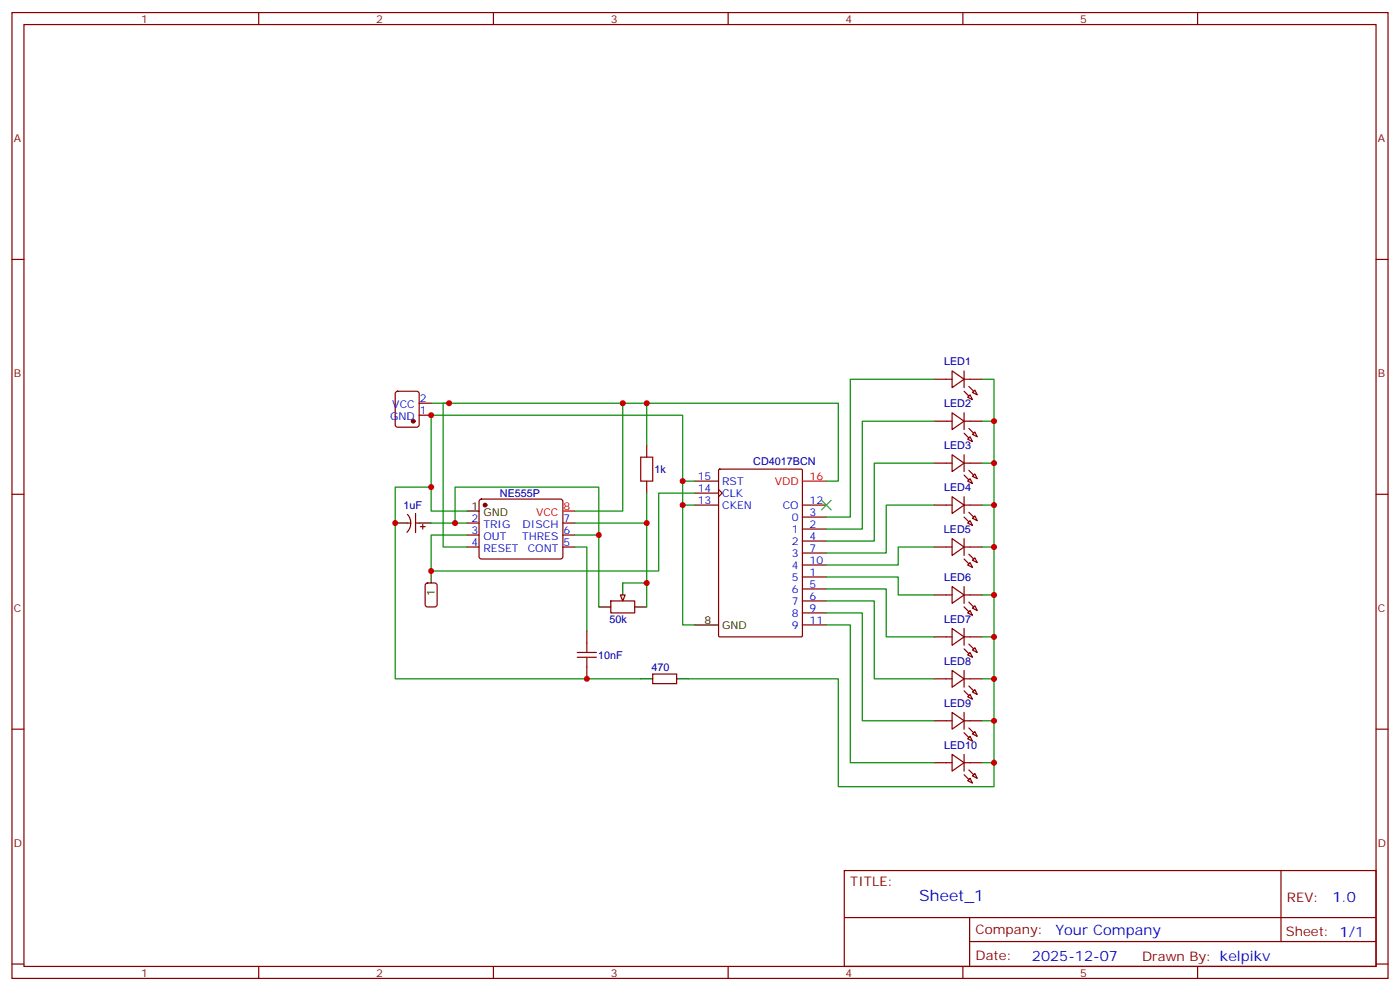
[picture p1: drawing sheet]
<svg xmlns="http://www.w3.org/2000/svg" width="412mm" height="292mm" viewBox="0 0 412 292" stroke-linecap="round" stroke-linejoin="round" font-family="sans-serif">
<g fill="none" stroke="#870000" stroke-width=".35">
<path d="M3.5 3.7h405.4v284.3h-405.4zM7.1 7.2h398.2v277.3h-398.2zM76.2 3.7v3.5M145.3 3.7v3.5M214.5 3.7v3.5M283.6 3.7v3.5M352.8 3.7v3.5M3.5 76.4h3.6M405.3 76.4h3.6M116.7 115.4l.4-.2h5.7l.6 .4 .1 9.5-.5 .6-5.9 .1-.6-.5-.1-9.4zM123.5 118.7h3.5M123.5 122.2h3.5"/>
<path d="M190.5 131.1v3.5M3.5 145.5h3.6M119.9 154h1.1M120 151.5a3.8 3.8 0 0 1-.1 5.2M122.4 154h1.1M122.4 151.2v5.6M123.8 155h1.4M124.5 154.3v1.5M137.6 154h3.5M137.6 157.5h3.5M141.3 147.1l.5-.2h23.3l.5 .2 .2 .5-.1 16.5-.6 .5-23.6-.1-.4-.6v-16.3zM165.8 154h3.5"/>
<path d="M165.8 157.5h3.5M190.5 141.6v3.6M405.3 145.5h3.6M125.5 171.8l.4-.2h2.2l.6 .5 .1 5.9-.5 .6-2.4 .1-.6-.5-.1-5.9zM137.6 161h3.5M165.8 161h3.5M179.9 176.9h7.1v3.5h-7.1zM172.9 185.7v3.6M172.9 196.3v3.5M192.3 198.4h7v2.9h-7zM3.5 214.7h3.6M405.3 214.7h3.6"/>
<path d="M248.7 256.3h156.6v28.2h-156.6zM377.3 256.3v20.9M248.7 270.1h156.5M285.6 277.2h119.6M285.6 270.1v14.2M3.5 283.8h3.6M76.2 284.5v3.5M145.3 284.5v3.5M214.5 284.5v3.5M283.6 284.5v3.5M352.8 284.5v3.5M405.3 283.8h3.6"/>
</g>
<g fill="#870000" stroke="#870000" stroke-width=".35">
<circle cx="142.9" cy="148.7" r=".53"/>
<circle cx="121.7" cy="124" r=".53"/>
</g>
<path d="M116.4 154h3.5M123.5 154h3.5M137.6 150.5h3.5M127 168.1v3.5M176.4 178.7h3.5M183.4 171.6v3.6M187 178.7h3.5M188.7 199.8h3.6M199.3 199.8h3.5" fill="none" stroke="#000" stroke-width=".35"/>
<path d="M165.8 150.5h3.5" fill="none" stroke="#f00" stroke-width=".35"/>
<path d="M188.7 134.6h3.6v7h-3.6zM170 193.5h5.7M170 192.1h5.7M172.9 189.3v2.8M172.9 193.5v2.8" fill="none" stroke="#a10000" stroke-width=".35"/>
<path d="M182.7 175.2h1.4l-.7 1.7z" fill="#f0f0f0" stroke="#870000" stroke-width=".35"/>
<g fill="none" stroke="#870000" stroke-width=".35">
<path d="M275.2 111.7h5.3M280.5 109.2l3.5 2.5-3.5 2.4zM284 111.7h5.3M284 109.2v4.9M285 116.9l.8-.7 .7 1.5zM286.5 115.5l.7-.7 .7 1.4zM211.7 138.3l.3-.2h24l.3 .2 .1 48.8-.2 .4h-24.2l-.3-.2zM275.2 124h5.3M275.2 136.3h5.3M280.5 121.5l3.5 2.5-3.5 2.5zM280.5 133.9l3.5 2.4-3.5 2.5zM284 121.5v5"/>
<path d="M284 133.9v4.9M284 124h5.3M284 136.3h5.3M285 129.3l.8-.7 .7 1.4zM286.5 127.9l.7-.7 .7 1.4zM204.6 148.7h7.1M204.6 141.6h7.1M204.6 145.2h7.1M211.7 144.1l1 1.1-1 1M236.4 148.7h7M236.4 155.8h7M236.4 152.2h7"/>
<path d="M236.4 159.3h7M275.2 148.7h5.3M280.5 146.2l3.5 2.5-3.5 2.5zM280.5 158.6l3.5 2.4-3.5 2.5zM284 146.2v5M284 158.6v4.9M284 148.7h5.3M285 141.6l.8-.7 .7 1.4zM285 154l.8-.7 .7 1.4zM286.5 140.2l.7-.7 .7 1.4zM286.5 152.6l.7-.7 .7 1.4zM236.4 169.9h7"/>
<path d="M236.4 173.4h7M236.4 176.9h7M236.4 162.8h7M236.4 166.3h7M275.2 161h5.3M275.2 175.2h5.3M280.5 172.7l3.5 2.5-3.5 2.4zM284 172.7v4.9M284 161h5.3M284 175.2h5.3M285 166.3l.8-.7 .7 1.4zM286.5 164.9l.7-.7 .7 1.4z"/>
<path d="M286.5 179l.7-.7 .7 1.4zM236.4 180.4h7M236.4 184h7M275.2 187.5h5.3M275.2 199.8h5.3M280.5 185l3.5 2.5-3.5 2.5zM280.5 197.4l3.5 2.4-3.5 2.5zM284 185v5M284 197.4v4.9M284 187.5h5.3M284 199.8h5.3M285 180.4l.8-.7 .7 1.5z"/>
<path d="M285 192.8l.8-.7 .7 1.4zM286.5 191.4l.7-.7 .7 1.4zM275.2 212.2h5.3M280.5 209.7l3.5 2.5-3.5 2.5zM284 209.7v5M284 212.2h5.3M285 205.1l.8-.7 .7 1.4zM285 217.5l.8-.7 .7 1.4zM286.5 203.7l.7-.7 .7 1.4zM286.5 216.1l.7-.7 .7 1.4zM275.2 224.5h5.3M280.5 222.1l3.5 2.4-3.5 2.5z"/>
<path d="M284 222.1v4.9M284 224.5h5.3M285 229.8l.8-.7 .7 1.4zM286.5 228.4l.7-.7 .7 1.4z"/>
</g>
<g fill="#870000" stroke="#870000" stroke-width=".35">
<path d="M285.4 113.8l1.4 1.4z"/>
<path d="M284 115.2l1.4 1.4z"/>
<path d="M285.4 126.1l1.4 1.4z"/>
<path d="M284 127.5l1.4 1.4z"/>
<path d="M285.4 138.5l1.4 1.4z"/>
<path d="M284 139.9l1.4 1.4z"/>
<path d="M285.4 150.8l1.4 1.4z"/>
<path d="M284 152.2l1.4 1.4z"/>
<path d="M285.4 163.2l1.4 1.4z"/>
<path d="M284 164.6l1.4 1.4z"/>
<path d="M285.4 177.3l1.4 1.4z"/>
<path d="M284 178.7l1.4 1.4z"/>
<path d="M285.4 189.6l1.4 1.4z"/>
<path d="M284 191l1.4 1.4z"/>
<path d="M285.4 202l1.4 1.4z"/>
<path d="M284 203.4l1.4 1.4z"/>
<path d="M285.4 214.3l1.4 1.4z"/>
<path d="M284 215.7l1.4 1.4z"/>
<path d="M285.4 226.7l1.4 1.4z"/>
<path d="M284 228.1l1.4 1.4z"/>
</g>
<path d="M204.6 184h7.1" fill="none" stroke="#000" stroke-width=".35"/>
<path d="M236.4 141.6h7" fill="none" stroke="#f00" stroke-width=".35"/>
<g fill="none" stroke="#008700" stroke-width=".35">
<path d="M127 118.7h119.9v22.9h-3.5M132.3 118.7h-1.8v42.3h7.1M183.4 118.7v31.8h-14.1M190.5 118.7v12.4M275.2 111.7h-24.7v40.5h-7.1M289.3 111.7h3.5v119.9h-45.9v-31.8h-44.1M275.2 124h-21.2v31.8h-10.6M275.2 136.3h-17.7v23h-14.1M289.3 124h3.5M289.3 136.3h3.5M127 143.4h-10.6v56.4h72.3M127 154h7.1"/>
<path d="M137.6 154h-3.5v-10.6h42.3v14.1M169.3 157.5h7.1v21.2M169.3 154h21.2M190.5 145.2v33.5M201.1 141.6v7.1h3.5M201.1 148.7v35.3h3.5M204.6 141.6h-3.5v-19.4h-74.1v28.3h10.6M204.6 145.2h-10.6v22.9h-67v-10.6h10.6M275.2 148.7h-14.1v14.1h-17.7M289.3 148.7h3.5M169.3 161h3.6v24.7M183.4 171.6h7.1"/>
<path d="M243.4 176.9h14.1v22.9h17.7M243.4 173.4h17.7v14.1h14.1M243.4 169.9h21.2v5.3h10.6M275.2 161h-10.6v5.3h-21.2M289.3 161h3.5M289.3 175.2h3.5M243.4 184h7.1v40.5h24.7M243.4 180.4h10.6v31.8h21.2M289.3 187.5h3.5M289.3 199.8h3.5M289.3 212.2h3.5M289.3 224.5h3.5"/>
</g>
<path d="M242 147.3l2.8 2.8M244.8 147.3l-2.8 2.8" fill="none" stroke="#3c3" stroke-width=".35"/>
<g fill="#c00">
<circle cx="201.1" cy="141.6" r=".88"/>
<circle cx="190.5" cy="118.7" r=".88"/>
<circle cx="127" cy="122.2" r=".88"/>
<circle cx="132.3" cy="118.7" r=".88"/>
<circle cx="292.8" cy="124" r=".88"/>
<circle cx="292.8" cy="136.3" r=".88"/>
<circle cx="292.8" cy="148.7" r=".88"/>
<circle cx="292.8" cy="161" r=".88"/>
<circle cx="292.8" cy="175.2" r=".88"/>
<circle cx="292.8" cy="187.5" r=".88"/>
<circle cx="292.8" cy="199.8" r=".88"/>
<circle cx="134.1" cy="154" r=".88"/>
<circle cx="127" cy="143.4" r=".88"/>
<circle cx="116.4" cy="154" r=".88"/>
<circle cx="172.9" cy="199.8" r=".88"/>
<circle cx="176.4" cy="157.5" r=".88"/>
<circle cx="190.5" cy="154" r=".88"/>
<circle cx="190.5" cy="171.6" r=".88"/>
<circle cx="201.1" cy="148.7" r=".88"/>
<circle cx="127" cy="168.1" r=".88"/>
<circle cx="183.4" cy="118.7" r=".88"/>
<circle cx="292.8" cy="224.5" r=".88"/>
<circle cx="292.8" cy="212.2" r=".88"/>
</g>
<text font-size="4.6" fill="#00f" x="270.8" y="265.3">Sheet_1</text>
<g font-size="4.2" fill="#00f">
<text x="392.5" y="265.6">1.0</text>
<text x="310.9" y="275.1">Your Company</text>
<text x="304" y="282.9">2025-12-07</text>
</g>
<g font-size="3.9" fill="#800">
<text x="250.5" y="260.9">TITLE:</text>
<text x="379.1" y="265.6">REV:</text>
<text x="287.4" y="275.1">Company:</text>
<text x="378.7" y="275.7">Sheet: 1/1</text>
<text x="287.4" y="282.8">Date:</text>
<text x="336.4" y="282.8">Drawn By: kelpikv</text>
</g>
<g font-size="3.2" fill="#800">
<text x="41.6" y="6.7">1</text>
<text x="110.8" y="6.7">2</text>
<text x="179.9" y="6.7">3</text>
<text x="249.1" y="6.7">4</text>
<text x="318.2" y="6.7">5</text>
<text x="4.1" y="41.8">A</text>
<text x="405.9" y="41.8">A</text>
<text x="4.1" y="110.9">B</text>
<text x="405.9" y="110.9">B</text>
<text x="4.1" y="180.1">C</text>
<text x="405.9" y="180.1">C</text>
<text x="4.1" y="249.2">D</text>
<text x="405.9" y="249.2">D</text>
<text x="41.6" y="287.5">1</text>
<text x="110.8" y="287.5">2</text>
<text x="179.9" y="287.5">3</text>
<text x="249.1" y="287.5">4</text>
<text x="318.2" y="287.5">5</text>
</g>
<g font-size="3.2" fill="#000080">
<text x="278.1" y="107.5">LED1</text>
<text x="278.1" y="119.9">LED2</text>
<text x="221.9" y="137">CD4017BCN</text>
<text x="278.1" y="132.2">LED3</text>
<text x="192.8" y="139.3">1k</text>
<text x="118.9" y="149.8">1uF</text>
<text x="147.3" y="146.3">NE555P</text>
<text x="278.1" y="144.6">LED4</text>
<text x="278.1" y="156.9">LED5</text>
<text x="278.1" y="171">LED6</text>
<text x="179.6" y="183.4">50k</text>
<text x="278.1" y="183.4">LED7</text>
<text x="176.2" y="193.9">10nF</text>
<text x="191.9" y="197.5">470</text>
<text x="278.1" y="195.7">LED8</text>
<text x="278.1" y="208.1">LED9</text>
<text x="278.1" y="220.4">LED10</text>
</g>
<g font-size="3.2" fill="#00f">
<text x="123.6" y="118.4">2</text>
<text x="114.9" y="123.6">GND</text>
<text x="115.6" y="120.1">VCC</text>
<text x="123.6" y="121.9">1</text>
<text x="205.5" y="141.3">15</text>
<text x="212.7" y="142.7">RST</text>
<text x="205.5" y="144.8">14</text>
<text x="205.5" y="148.3">13</text>
<text x="212.7" y="146.2">CLK</text>
<text x="212.7" y="149.8">CKEN</text>
<text x="230.6" y="149.8">CO</text>
<text x="238.5" y="148.3">12</text>
<text x="138.9" y="153.6">2</text>
<text x="142.4" y="155.4">TRIG</text>
<text x="154" y="155.4">DISCH</text>
<text x="166" y="153.6">7</text>
<text x="233.3" y="153.3">0</text>
<text x="238.5" y="155.4">2</text>
<text x="238.5" y="151.9">3</text>
<text x="138.9" y="157.2">3</text>
<text x="138.9" y="160.7">4</text>
<text x="142.4" y="158.9">OUT</text>
<text x="153.8" y="158.9">THRES</text>
<text x="166" y="160.7">5</text>
<text x="166" y="157.2">6</text>
<text x="233.3" y="156.8">1</text>
<text x="233.3" y="160.3">2</text>
<text x="238.5" y="158.9">4</text>
<text x="142.4" y="162.5">RESET</text>
<text x="155.5" y="162.5">CONT</text>
<text x="233.3" y="163.9">3</text>
<text x="233.3" y="167.4">4</text>
<text x="238.5" y="162.5">7</text>
<text x="238.5" y="166">10</text>
<text x="233.3" y="170.9">5</text>
<text x="238.5" y="169.5">1</text>
<text x="238.5" y="173">5</text>
<text x="233.3" y="174.4">6</text>
<text x="233.3" y="178">7</text>
<text x="238.5" y="176.6">6</text>
<text x="233.3" y="181.5">8</text>
<text x="233.3" y="185">9</text>
<text x="238.5" y="180.1">9</text>
<text x="238.5" y="183.6">11</text>
</g>
<g font-size="3.2" fill="#f00">
<text x="228.2" y="142.7">VDD</text>
<text x="238.5" y="141.3">16</text>
<text x="157.9" y="151.9">VCC</text>
<text x="166" y="150.1">8</text>
</g>
<g font-size="3.2">
<text x="138.9" y="150.1">1</text>
<text x="142.4" y="151.9">GND</text>
<text x="128.1" y="175.4" transform="rotate(-90 128.1 175.4)">1</text>
<text x="207.5" y="183.6">8</text>
<text x="212.7" y="185">GND</text>
</g>
</svg>
